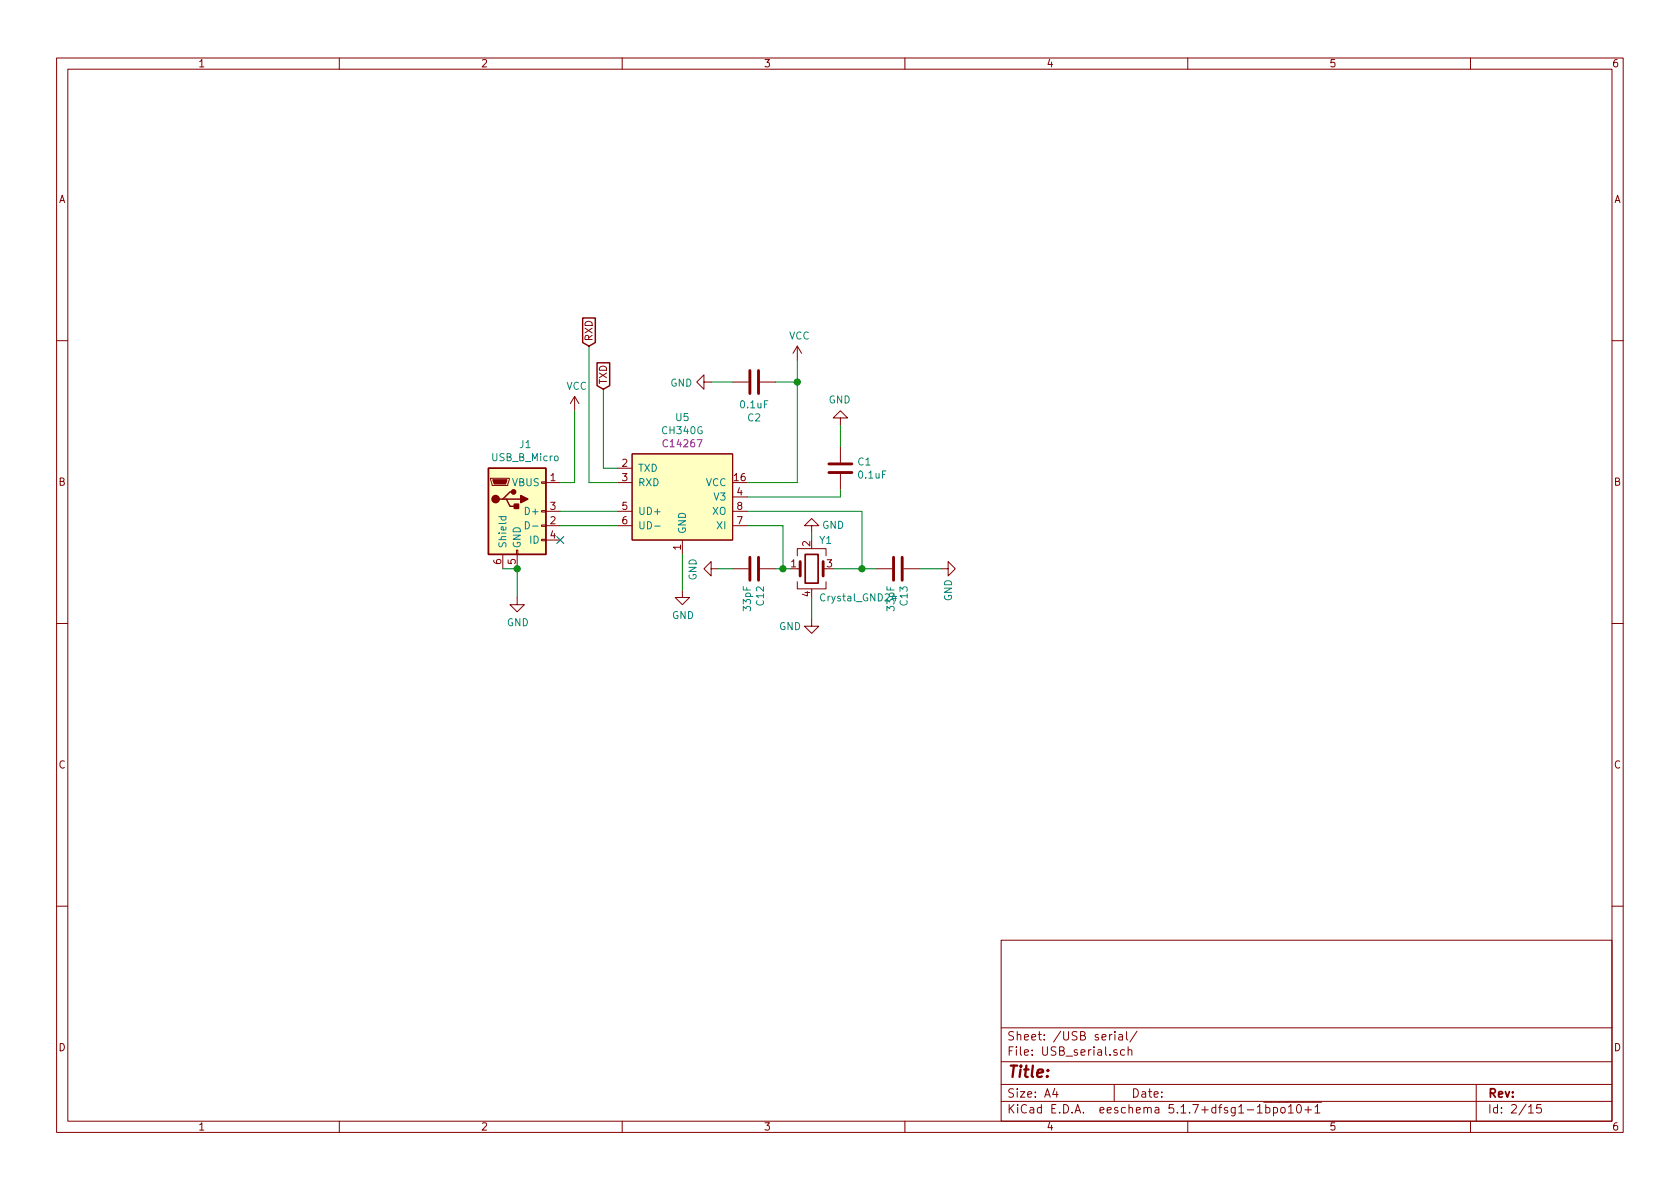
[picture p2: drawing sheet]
<svg xmlns="http://www.w3.org/2000/svg" width="297mm" height="210mm" viewBox="0 0 297 210" stroke-linecap="round" stroke-linejoin="round" font-family="sans-serif">
<g fill="none" stroke="#840000" stroke-width=".18">
<path d="M10 10.3h277v189.9h-277zM12 12.2h273v186.1h-273zM60 10.3v1.9M110 10.3v1.9M160 10.3v1.9M210 10.3v1.9M260 10.3v1.9M10 60.2h2M101.6 70.1l-.8 1.3M101.6 70.1v2.5M101.6 70.1l.8 1.3M124.5 67.6v-1.3l-1.3 1.3 1.3 1.2v-1.2h1.2"/>
<path d="M129.5 67.6h2.8M134.4 67.6h2.8M141 61.2l-.8 1.3M141 61.2v2.5M141 61.2l.7 1.3M148.6 73.9h1.3l-1.3-1.3-1.3 1.3h1.3v1.3M148.6 79v2.8M285 60.2h2M86.7 84.6h3.3v.2l-.2 1h-2.8zM88.9 98v2.6M91.3 97.3h.3v.7h-.3zM91.4 98v2.6"/>
<path d="M95.8 95.4h.7v.2h-.7zM95.8 92.8h.7v.3h-.7zM95.8 90.3h.7v.2h-.7zM95.8 85.2h.7v.3h-.7zM96.5 85.3h2.6M96.5 90.4h2.6M96.5 93h2.6M96.5 95.5h2.6M109.2 82.8h2.6M109.2 85.3h2.6M109.2 90.4h2.6M109.2 93h2.6"/>
<path d="M111.8 80.3h17.7v15.2h-17.7zM120.6 95.5v2.5M129.5 87.9h2.6M129.5 90.4h2.6M129.5 93h2.6M141 98.3v-1.3h5v1.3M143.5 93h1.3l-1.3-1.3-1.3 1.3h1.3v1.2M148.6 83.8v2.8M10 110.3h2M91.4 105.7v1.2h1.3l-1.3 1.3-1.2-1.3h1.2M120.6 104.4v1.3h1.3l-1.3 1.2-1.2-1.2h1.2M125.7 100.6v-1.3l-1.2 1.3 1.2 1.2v-1.2h1.3"/>
<path d="M129.5 100.6h2.8M134.4 100.6h2.8M141 102.9v1.2h5v-1.2M141 100.6h.5M143.5 109.5v1.2h1.3l-1.3 1.3-1.3-1.3h1.3M145.5 100.6h.5M154.9 100.6h2.8M159.8 100.6h2.8M166.4 100.6h1.2v-1.3l1.3 1.3-1.3 1.2v-1.2M285 110.3h2M10 160.2h2M177 166.3h108v32h-108z"/>
<path d="M285 160.2h2M60 198.3v1.9M110 198.3v1.9M160 198.3v1.9M177 194.8h108M177 191.8h108M177 187.8h108M177 181.8h108M186.5 192.5l-.4 1h1M186.8 193v1M196.6 182.9l-.4 .3M197 191.8v3"/>
<path d="M197.1 182.4v.2M197.1 182.9v1M197.5 185.7a.37 .37 0 0 0-.6 .1l.1 .2 .5 .2 .1 .1-.3 .3-.4-.1M197.8 183h.6l.1 .9M198.5 183.3l-.5 .1a.29 .29 0 0 0-.2 .2 .29 .29 0 0 0 .2 .3l.5-.1M198.8 185.7l-.4-.1-.3 .3 .1 .6 .2 .1 .4-.1M199.2 182.4v1.3l.2 .2M199.5 185.7a.37 .37 0 0 1 .6 .1v.8M199.5 185.1v1.5M201 182.3l-1.2 2M210 198.3v1.9M222.3 196.8h.9"/>
<path d="M223.4 194.9h10.3M223.8 195.9l.4-.1 .3 .3v.6l-.3 .1-.4-.1M223.8 195.3v1.5M225.2 195.9l.4-.1 .3 .3-.1 .6-.2 .1-.4-.1M225.2 195.8v1.5M226.5 196l.2-.2 .5 .2v.5l-.1 .2-.4 .1-.2-.1zM227.8 195.8l.4-.5v1.5M227.8 196.8h.9M229.4 195.4l.2-.1a.8 .8 0 0 1 .5 .8 .8 .8 0 0 1-.5 .7 1 1 0 0 1-.2-1.4zM230.7 196.3h1.2M231.3 195.7v1.1M232.5 195.8l.4-.5v1.5"/>
<path d="M232.5 196.8h.9M260 198.3v1.9M261 191.8v6.5M270.3 195.8l.4-.5v1.5M270.3 196.8h.8M272.5 195.3h-.7l-.1 .7 .2-.1 .5 .1 .1 .2v.5l-.2 .1-.6-.1"/>
</g>
<path d="M132.6 65.5v4.1M134.1 65.5v4.1M132.6 98.5v4.1M134.1 98.5v4.1M141.5 99.3v2.5M145.5 99.3v2.5M146.6 83.6h4M146.6 82h4M158 98.5v4.1M159.5 98.5v4.1" fill="none" stroke="#840000" stroke-width=".51"/>
<g fill="#ffffc2" stroke="#ffffc2" stroke-width=".18">
<path d="M111.8 80.3h17.7v15.2h-17.7z"/>
<path d="M86.4 82.8h10.1v15.2h-10.1z"/>
</g>
<path d="M88.2 91.4h1.3M88.7 91.4l-.1 .3 .2 .3 .6-.1v-.5M92.9 92.2a.64 .64 0 0 1 .7 .7 .64 .64 0 0 1-.7 .6zM94.2 93h.9M115.7 93h1" fill="none" stroke="#008484" stroke-width=".18"/>
<path d="M142.4 98h2.3v5.1h-2.3z" fill="none" stroke="#840000" stroke-width=".3"/>
<path d="M103 56.2h2.3v4.4l-1.2 .6-1.1-.6zM105.6 64.2h2.2v4l-1.1 .6-1.1-.6zM86.4 82.8h10.1v15.2h-10.1zM88.9 88.3h.6l.7 1.2h1.2M89.5 88.3h2.6M90.8 87h-.6l-1.3 1.3h-.6" fill="none" stroke="#840000" stroke-width=".25"/>
<g fill="#840000" stroke="#840000" stroke-width=".25">
<path d="M90.9 89.1h.8v.8h-.8z"/>
<path d="M92.1 87.6l1.2 .7-1.2 .6z"/>
<circle cx="87.6" cy="88.3" r=".63"/>
<circle cx="90.8" cy="87" r=".38"/>
</g>
<path d="M87.1 84.8h2.6l-.3 .8h-2z" fill="#840000" stroke="#840000" stroke-width=".18"/>
<g fill="none" stroke="#008400" stroke-width=".18">
<path d="M101.6 72.6v12.7h-2.5M104.1 61.2v24.1h5.1M106.7 68.8v14h2.5M125.7 67.6h3.8M137.2 67.6h3.8M141 63.7v21.6h-8.9M148.6 75.2v3.8M99.1 90.4h10.1M99.1 93h10.1M120.6 98v6.4M132.1 90.4h20.3v10.2M132.1 93h6.3v7.6"/>
<path d="M143.5 94.2v1.3M148.6 86.6v1.3h-16.5M88.9 100.6h2.5v5.1M127 100.6h2.5M137.2 100.6h2.5M143.5 105.7v3.8M147.3 100.6h7.6M162.6 100.6h3.8"/>
</g>
<g fill="#008400" stroke="#008400" stroke-width=".25">
<circle cx="152.4" cy="100.6" r=".51"/>
<circle cx="141" cy="67.6" r=".51"/>
<circle cx="138.4" cy="100.6" r=".51"/>
<circle cx="91.4" cy="100.6" r=".51"/>
</g>
<path d="M98.5 94.9l1.2 1.2M99.7 94.9l-1.2 1.2" fill="none" stroke="#000084" stroke-width=".18"/>
<text font-size="2.8" fill="#840000" x="178" y="190.5">Title:</text>
<g font-size="2.1" fill="#840000">
<text x="178" y="184">Sheet: /USB serial/</text>
<text x="178" y="186.7">File: USB_serial.sch</text>
<text x="178" y="196.9">KiCad E.D.A. eeschema 5.1.7+dfsg1-1bpo10+1</text>
<text x="178" y="194.1">Size: A4</text>
<text x="200" y="194.1">Date:</text>
<text x="263" y="194.1">Rev:</text>
<text x="263" y="196.9">Id: 2/15</text>
</g>
<g font-size="1.8" fill="#840000">
<text x="35" y="11.9">1</text>
<text x="85" y="11.9">2</text>
<text x="135" y="11.9">3</text>
<text x="185" y="11.9">4</text>
<text x="235" y="11.9">5</text>
<text x="285" y="11.9">6</text>
<text x="10.4" y="35.9">A</text>
<text x="285.4" y="35.9">A</text>
<text x="104.8" y="60.4" transform="rotate(-90 104.8 60.4)">RXD</text>
<text x="107.3" y="68" transform="rotate(-90 107.3 68)">TXD</text>
<text x="110" y="82.5">2</text>
<text x="10.4" y="85.9">B</text>
<text x="97.3" y="85.1">1</text>
<text x="110" y="85.1">3</text>
<text x="129.8" y="85.1">16</text>
<text x="130.3" y="87.6">4</text>
<text x="285.4" y="85.9">B</text>
<text x="97.3" y="92.7">2</text>
<text x="97.3" y="90.2">3</text>
<text x="97.3" y="95.2">4</text>
<text x="110" y="90.2">5</text>
<text x="110" y="92.7">6</text>
<text x="130.3" y="92.7">7</text>
<text x="130.3" y="90.2">8</text>
<text x="88.6" y="99.8" transform="rotate(-90 88.6 99.8)">6</text>
<text x="91.2" y="99.8" transform="rotate(-90 91.2 99.8)">5</text>
<text x="120.4" y="97.3" transform="rotate(-90 120.4 97.3)">1</text>
<text x="139.9" y="100.3">1</text>
<text x="143.3" y="96.6" transform="rotate(-90 143.3 96.6)">2</text>
<text x="146.2" y="100.3">3</text>
<text x="143.3" y="105.5" transform="rotate(-90 143.3 105.5)">4</text>
<text x="10.4" y="135.9">C</text>
<text x="285.4" y="135.9">C</text>
<text x="10.4" y="185.9">D</text>
<text x="285.4" y="185.9">D</text>
<text x="35" y="199.9">1</text>
<text x="85" y="199.9">2</text>
<text x="135" y="199.9">3</text>
<text x="185" y="199.9">4</text>
<text x="235" y="199.9">5</text>
<text x="285" y="199.9">6</text>
</g>
<g font-size="1.8" fill="#008484">
<text x="139.5" y="60">VCC</text>
<text x="100.1" y="68.9">VCC</text>
<text x="118.5" y="68.4">GND</text>
<text x="146.5" y="71.3">GND</text>
<text x="117.2" y="76.8">CH340G</text>
<text x="119.5" y="74.5">U5</text>
<text x="131" y="72.2">0.1uF</text>
<text x="132.2" y="74.5">C2</text>
<text x="87" y="81.6">USB_B_Micro</text>
<text x="91.9" y="79.2">J1</text>
<text x="112.8" y="83.4">TXD</text>
<text x="151.7" y="82.3">C1</text>
<text x="90.6" y="86">VBUS</text>
<text x="112.8" y="86">RXD</text>
<text x="124.8" y="86">VCC</text>
<text x="126.4" y="88.5">V3</text>
<text x="151.9" y="84.6">0.1uF</text>
<text x="93.2" y="91.1">D+</text>
<text x="112.8" y="91.1">UD+</text>
<text x="112.8" y="93.6">UD-</text>
<text x="121.3" y="94.5" transform="rotate(-90 121.3 94.5)">GND</text>
<text x="126" y="91.1">XO</text>
<text x="126.8" y="93.6">XI</text>
<text x="145.4" y="93.5">GND</text>
<text x="89.5" y="97" transform="rotate(-90 89.5 97)">Shield</text>
<text x="92.1" y="97" transform="rotate(-90 92.1 97)">GND</text>
<text x="93.7" y="96.1">ID</text>
<text x="144.9" y="96.2">Y1</text>
<text x="123.2" y="102.7" transform="rotate(-90 123.2 102.7)">GND</text>
<text x="132.8" y="107.9" transform="rotate(-90 132.8 107.9)">33pF</text>
<text x="135.1" y="107" transform="rotate(-90 135.1 107)">C12</text>
<text x="145.3" y="106.3">Crystal_GND24</text>
<text x="158.2" y="107.9" transform="rotate(-90 158.2 107.9)">33pF</text>
<text x="160.5" y="107" transform="rotate(-90 160.5 107)">C13</text>
<text x="168.3" y="106.3" transform="rotate(-90 168.3 106.3)">GND</text>
<text x="89.6" y="110.7">GND</text>
<text x="118.8" y="109.5">GND</text>
<text x="137.7" y="111.4">GND</text>
</g>
<text font-size="1.8" fill="#840084" x="117.6" y="79.1">C14267</text>
</svg>
